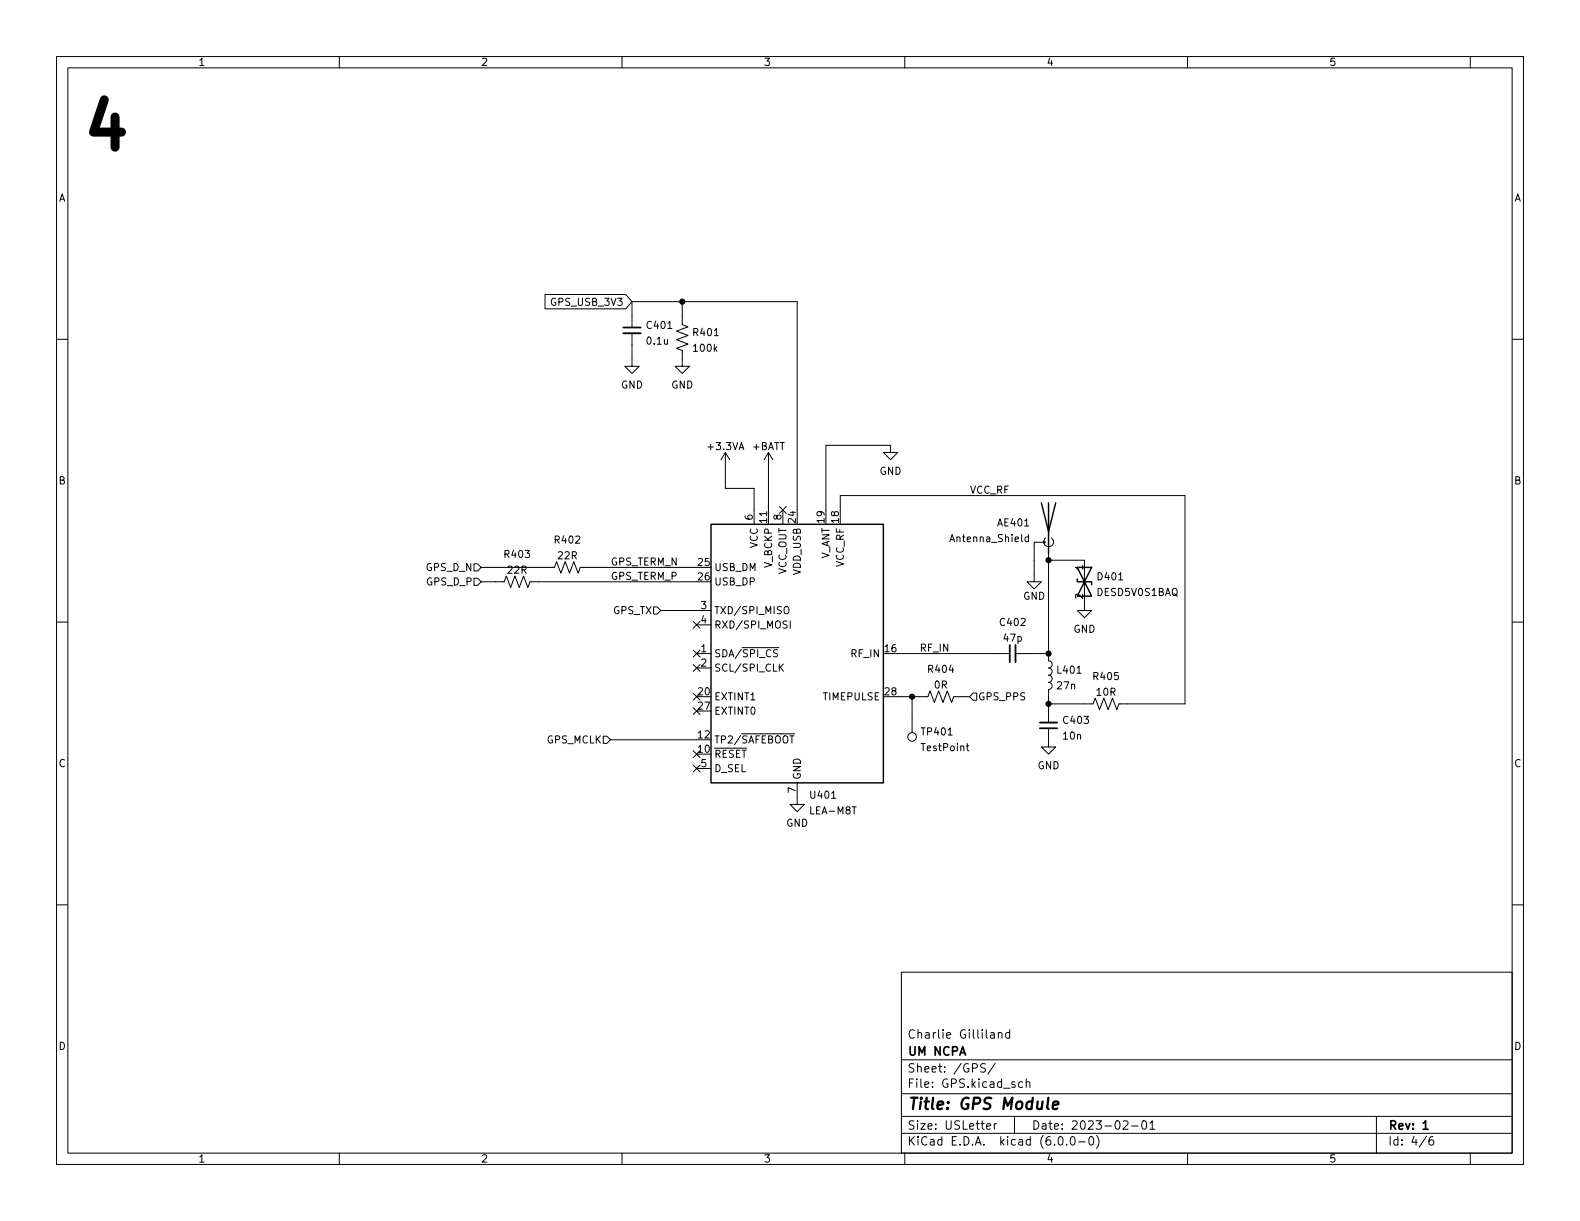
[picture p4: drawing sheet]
<svg xmlns="http://www.w3.org/2000/svg" width="279mm" height="216mm" viewBox="0 0 279 216" stroke-linecap="round" stroke-linejoin="round" font-family="sans-serif">
<g fill="none" stroke="#000" stroke-width=".18">
<path d="M10 10h259.4v195.9h-259.4zM12 12h255.4v191.9h-255.4zM60 10v2M110 10v2M160 10v2M210 10v2M260 10v2M10 60h2M96.4 52.1h14.2l1.2 1.2-1.2 1.3h-14.2zM111.8 58.9v5.9h1.2l-1.2 1.2-1.3-1.2h1.3M111.8 53.3h29.2v36.9M111.8 53.3v4.6"/>
<path d="M120.6 53.3v4.1l1.1 .4-2.1 .7 2.1 .8-2.1 .8 2.1 .7-2.1 .8 1 .4v2.8h1.3l-1.3 1.2-1.2-1.2h1.2M267.4 60h2M83.8 99.7h.7l.6 .6-.6 .7h-.7zM128.3 80l-.8 1.3M128.3 80v6.4h5v6.3M128.3 80l.7 1.3M135.9 80l-.8 1.3M135.9 80v12.7M135.9 80l.8 1.3M137.8 89.6l1.2 1.2M138.4 90.2v2.5M139 89.6l-1.2 1.2"/>
<path d="M148.6 90.2v-2.6h60.9v36.9h-11.6l-.4 1-.8-2.1-.7 2.1-.8-2.1-.8 2.1-.7-2.1-.4 1.1h-7.9M157.5 80h-1.3l1.3 1.3 1.2-1.3h-1.2v-1.3h-11.5v11.5M181.9 95l-.4-.1-.2 .3 .1 .5h.5M181.9 94.5v1.3M184.7 95.9h-1.8v7h-1.3l1.3 1.2 1.2-1.2h-1.2M184.9 95.1a.85 .85 0 0 0-.1 1.3 .85 .85 0 0 0 1.2 0 .85 .85 0 0 0-.1-1.3M185.4 94v22.8a.64 .64 0 0 1 .7 .7 .64 .64 0 0 1-.7 .6 .64 .64 0 0 1 .7 .6 .64 .64 0 0 1-.7 .7 .64 .64 0 0 1 .7 .6 .64 .64 0 0 1-.7 .7 .64 .64 0 0 1 .7 .6 .64 .64 0 0 1-.7 .6v5.9M185.4 99.1h6.4v8.9h1.2l-1.2 1.2-1.3-1.2h1.3M10 110h2M83.8 102.2h.7l.6 .7-.6 .6h-.7zM85.1 102.9h4.1l.3-1 .8 2 .8-2 .7 2 .8-2 .7 2 .4-1h29.5M85.1 100.3h12.9l.4-1 .8 2 .7-2 .8 2 .8-2 .7 2 .4-1h20.6"/>
<path d="M115.6 107.3h.6l.6 .7-.6 .6h-.6zM116.8 108h8.9M122.6 115l1.2 1.2M122.6 117.5l1.2 1.2M122.6 109.9l1.2 1.2M123.2 115.6h2.5M123.2 118.1h2.5M123.2 110.5h2.5M123.8 115l-1.2 1.2M123.8 117.5l-1.2 1.2M123.8 109.9l-1.2 1.2M138 118l.5 .7"/>
<path d="M138.5 117.4l-.7 .7M138.8 107.3h.2a.43 .43 0 0 1 .5 .4v.4a.42 .42 0 0 1-.4 .4 .42 .42 0 0 1-.4-.4v-.4zM139.7 109.8v1.3M158.7 115.6h19.9M179.6 115.6h5.8M267.4 110h2M106.7 130.2h.6l.6 .6-.6 .6h-.6zM107.9 130.8h15.3M122.6 122.6l1.2 1.2M122.6 132.7l1.2 1.3M122.6 125.1l1.2 1.2M122.6 135.3l1.2 1.2"/>
<path d="M123.2 135.9h2.5M123.8 122.6l-1.2 1.2M123.8 132.7l-1.2 1.3M123.8 125.1l-1.2 1.2M123.8 135.3l-1.2 1.2M141 138.4v3.8h1.2l-1.2 1.3-1.3-1.3h1.3M158.7 123.2h5.4l.4-1 .7 2 .8-2 .8 2 .7-2 .8 2 .4-1h2.7M161.3 123.2v6.3M170.9 131.9h.5M171.1 131.5v1.1l.3 .1M172.1 122.6h.6v1.2h-.6l-.7-.6zM185.4 128.8v3.3h1.3l-1.3 1.3-1.3-1.3h1.3"/>
<path d="M10 160h2M267.4 160h2M159.4 171.9h108v32h-108zM159.4 197.4h108M159.4 193.4h108M159.4 187.4h108M174.3 188.1h-.6l-.3 .3 .1 .3 .7 .3v.4l-.2 .2-.6-.1M174.5 199.2l.7-.2-.1-.3h-.4l-.2 .2v.7h.6M175.2 182.6h.6v1M175.8 182.9l-.5 .1a.29 .29 0 0 0-.2 .3 .29 .29 0 0 0 .2 .3l.5-.1M175.8 198.7v1M176 188l-1.3 1.9"/>
<path d="M176.3 198.7h-.3l-.2 .3M176.5 182.7l.3-.1h.3l.1 1M176.5 182.6v1M178.5 182.6h-.4l-.3 .3v.4l.2 .2h.5M178.5 182.1v1.5M179.4 197.4v3M180.8 191.4l-.4-.1-.3 .3v.4l.2 .2h.5M181.5 191.4l.2-.1 .3 .1 .1 .9M181.5 190.8v1.5M198.6 198.3l.6-.1 .2 .1 .1 .3-1 1.1h1M200.1 199.1h1.2M202.1 198.2h.2a.81 .81 0 0 1 .5 .6 .81 .81 0 0 1-.3 .8l-.1 .1a.81 .81 0 0 1-.6-.6 .81 .81 0 0 1 .3-.9z"/>
<path d="M203.3 198.6l.5-.4v1.5M203.3 199.7h.9M243.4 197.4v6.5M60 203.9v2M110 203.9v2M159.4 200.4h108M160 203.9v2M187.3 201h.2a.81 .81 0 0 1 .6 .6 .81 .81 0 0 1-.3 .8l-.2 .1a.81 .81 0 0 1-.6-.6 .81 .81 0 0 1 .3-.9zM188.6 202.3v.2M189.5 201h.1a.81 .81 0 0 1 .6 .6 .81 .81 0 0 1-.3 .8l-.1 .1a.81 .81 0 0 1-.6-.6 .81 .81 0 0 1 .3-.9zM190.8 201.9h1.1M192.8 201h.1a.81 .81 0 0 1 .6 .6 .81 .81 0 0 1-.3 .8l-.2 .1a.81 .81 0 0 1-.5-.6 .81 .81 0 0 1 .3-.9z"/>
<path d="M193.9 200.8a1.72 1.72 0 0 1 0 2.2M210 203.9v2M252.3 200.9l-1.3 1.9M253.4 201a.59 .59 0 0 0-.7 .6v.6l.1 .2 .5 .1 .2-.2v-.5l-.1-.2-.4-.1-.3 .3M260 203.9v2"/>
<circle cx="161.3" cy="130.3" r=".76"/>
</g>
<path d="M110.2 57.9h3.1M178.6 114v3.1M183.9 128.8h3M251.7 198.6l.4-.4v1.5M251.7 199.7h.8" fill="none" stroke="#000" stroke-width=".3"/>
<path d="M185.4 194.1l-.2 1.7 .2 .3M186.2 195.4l1-.2-.1-.3-.5-.1-.4 .3v.9l.2 .1 .6-.1" fill="none" stroke="#000" stroke-width=".4"/>
<path d="M110.2 58.9h3.1M179.6 114v3.1M183.9 127.8h3" fill="none" stroke="#000" stroke-width=".33"/>
<path d="M125.7 92.7h30.5v45.7h-30.5zM184.1 88.9l1.3 5.1 1.3-5.1M185.4 88.9v8.9M190.5 102.4v.5h2.5v.5M190.5 100.3l2.5 5.1h-2.5l2.5-5.1z" fill="none" stroke="#000" stroke-width=".25"/>
<g fill="#000" stroke="#000" stroke-width=".18">
<circle cx="120.6" cy="53.3" r=".46"/>
<circle cx="184.7" cy="95.9" r=".18"/>
<circle cx="185.4" cy="99.1" r=".46"/>
<circle cx="185.4" cy="115.6" r=".46"/>
<circle cx="161.3" cy="123.2" r=".46"/>
<circle cx="185.4" cy="124.5" r=".46"/>
</g>
<text font-size="11.1" x="14" y="26.4">4</text>
<text font-size="2.8" x="160.4" y="196.2">Title: GPS Module</text>
<g font-size="2.1">
<text x="160.4" y="183.6">Charlie Gilliland</text>
<text x="160.4" y="189.7">Sheet: /GPS/</text>
<text x="160.4" y="186.7">UM NCPA</text>
<text x="160.4" y="192.4">File: GPS.kicad_sch</text>
<text x="160.4" y="202.5">KiCad E.D.A. kicad (6.0.0-0)</text>
<text x="160.4" y="199.7">Size: USLetter</text>
<text x="182.4" y="199.7">Date: 2023-02-01</text>
<text x="245.4" y="199.7">Rev: 1</text>
<text x="245.4" y="202.5">Id: 4/6</text>
</g>
<g font-size="1.8">
<text x="35" y="11.6">1</text>
<text x="85" y="11.6">2</text>
<text x="135" y="11.6">3</text>
<text x="185" y="11.6">4</text>
<text x="235" y="11.6">5</text>
<text x="10.3" y="35.6">A</text>
<text x="267.7" y="35.6">A</text>
<text x="97.7" y="54.1">GPS_USB_3V3</text>
<text x="114.5" y="58.2">C401</text>
<text x="122.7" y="59.4">R401</text>
<text x="114.5" y="60.9">0.1u</text>
<text x="122.7" y="62.2">100k</text>
<text x="109.8" y="68.7">GND</text>
<text x="118.7" y="68.7">GND</text>
<text x="125.3" y="79.6">+3.3VA</text>
<text x="133" y="79.6">+BATT</text>
<text x="155.5" y="83.9">GND</text>
<text x="10.3" y="85.7">B</text>
<text x="171.4" y="87.3">VCC_RF</text>
<text x="267.7" y="85.7">B</text>
<text x="133.1" y="91.9" transform="rotate(-90 133.1 91.9)">6</text>
<text x="135.6" y="92.4" transform="rotate(-90 135.6 92.4)">11</text>
<text x="138.2" y="91.9" transform="rotate(-90 138.2 91.9)">8</text>
<text x="140.7" y="92.4" transform="rotate(-90 140.7 92.4)">24</text>
<text x="145.8" y="92.4" transform="rotate(-90 145.8 92.4)">19</text>
<text x="148.3" y="92.4" transform="rotate(-90 148.3 92.4)">18</text>
<text x="168.3" y="95.8">Antenna_Shield</text>
<text x="176.5" y="93.1">AE401</text>
<text x="75.4" y="101">GPS_D_N</text>
<text x="89.3" y="98.6">R403</text>
<text x="89.8" y="101.4">22R</text>
<text x="98.2" y="96.1">R402</text>
<text x="98.7" y="98.9">22R</text>
<text x="107.9" y="100">GPS_TERM_N</text>
<text x="123.5" y="100.1">25</text>
<text x="126.2" y="101">USB_DM</text>
<text x="134" y="97" transform="rotate(-90 134 97)">VCC</text>
<text x="136.5" y="100.4" transform="rotate(-90 136.5 100.4)">V_BCKP</text>
<text x="139.1" y="101.7" transform="rotate(-90 139.1 101.7)">VCC_OUT</text>
<text x="141.6" y="101.7" transform="rotate(-90 141.6 101.7)">VDD_USB</text>
<text x="146.7" y="99" transform="rotate(-90 146.7 99)">V_ANT</text>
<text x="149.2" y="100.3" transform="rotate(-90 149.2 100.3)">VCC_RF</text>
<text x="191.5" y="100.8" transform="rotate(-90 191.5 100.8)">1</text>
<text x="75.5" y="103.5">GPS_D_P</text>
<text x="107.9" y="102.5">GPS_TERM_P</text>
<text x="123.5" y="102.6">26</text>
<text x="124" y="107.7">3</text>
<text x="126.2" y="103.5">USB_DP</text>
<text x="180.9" y="106">GND</text>
<text x="191.5" y="105.9" transform="rotate(-90 191.5 105.9)">2</text>
<text x="194.1" y="105.4">DESD5V0S1BAQ</text>
<text x="194.2" y="102.6">D401</text>
<text x="108.4" y="108.6">GPS_TX</text>
<text x="124" y="110.2">4</text>
<text x="126.2" y="108.6">TXD/SPI_MISO</text>
<text x="126.2" y="111.1">RXD/SPI_MOSI</text>
<text x="177" y="110.7">C402</text>
<text x="177.6" y="113.5">47p</text>
<text x="189.8" y="111.9">GND</text>
<text x="124" y="115.3">1</text>
<text x="124" y="117.9">2</text>
<text x="126.2" y="116.2">SDA/~{SPI_CS}</text>
<text x="126.2" y="118.7">SCL/SPI_CLK</text>
<text x="150.6" y="116.2">RF_IN</text>
<text x="156.5" y="115.3">16</text>
<text x="162.6" y="115.2">RF_IN</text>
<text x="164.3" y="119">R404</text>
<text x="187.1" y="119.1">L401</text>
<text x="123.5" y="122.9">20</text>
<text x="123.5" y="125.5">27</text>
<text x="126.2" y="123.8">EXTINT1</text>
<text x="145.6" y="123.8">TIMEPULSE</text>
<text x="156.5" y="122.9">28</text>
<text x="165.2" y="121.7">0R</text>
<text x="172.9" y="123.8">GPS_PPS</text>
<text x="187" y="121.9">27n</text>
<text x="193.5" y="120.2">R405</text>
<text x="194" y="123">10R</text>
<text x="96.7" y="131.4">GPS_MCLK</text>
<text x="123.5" y="130.6">12</text>
<text x="126.2" y="131.4">TP2/~{SAFEBOOT}</text>
<text x="126.2" y="126.4">EXTINT0</text>
<text x="163.1" y="130">TP401</text>
<text x="188.1" y="130.8">10n</text>
<text x="188.2" y="128">C403</text>
<text x="10.3" y="135.6">C</text>
<text x="123.5" y="133.1">10</text>
<text x="124" y="135.6">5</text>
<text x="126.2" y="134">~{RESET}</text>
<text x="126.2" y="136.5">D_SEL</text>
<text x="141.6" y="137.9" transform="rotate(-90 141.6 137.9)">GND</text>
<text x="163.1" y="132.8">TestPoint</text>
<text x="183.5" y="136">GND</text>
<text x="267.7" y="135.6">C</text>
<text x="140.7" y="140.2" transform="rotate(-90 140.7 140.2)">7</text>
<text x="143.4" y="141.2">U401</text>
<text x="143.5" y="144">LEA-M8T</text>
<text x="139" y="146.2">GND</text>
<text x="10.3" y="185.7">D</text>
<text x="267.7" y="185.7">D</text>
<text x="35" y="205.6">1</text>
<text x="85" y="205.6">2</text>
<text x="135" y="205.6">3</text>
<text x="185" y="205.6">4</text>
<text x="235" y="205.6">5</text>
</g>
</svg>
